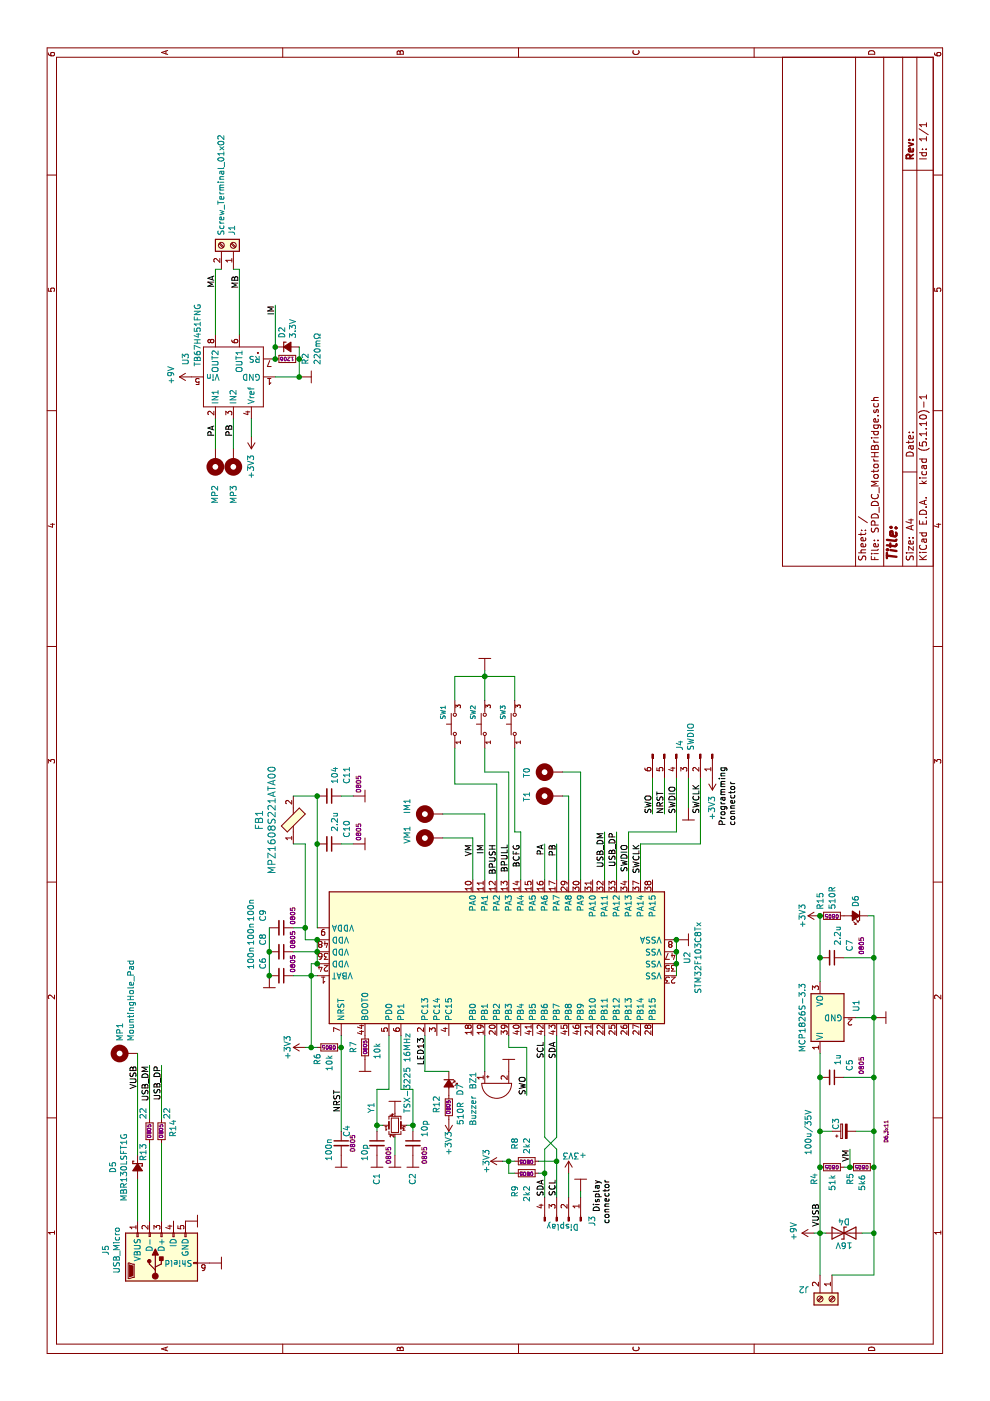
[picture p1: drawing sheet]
EESchema Schematic File Version 4
EELAYER 30 0
EELAYER END
$Descr A4 11693 8268
encoding utf-8
Sheet 1 1
Title ""
Date ""
Rev ""
Comp ""
Comment1 ""
Comment2 ""
Comment3 ""
Comment4 ""
$EndDescr
$Comp
L MCU_ST_STM32F1:STM32F103C8Tx U2
U 1 1
P 3750 4150
F 0 "U2" H 3700 2561 50  0000 C CNN
F 1 "STM32F103C8Tx" H 3700 2470 50  0000 C CNN
F 2 "Package_QFP:LQFP-48_7x7mm_P0.5mm" H 3150 2750 50  0001 R CNN
F 3 "http://www.st.com/st-web-ui/static/active/en/resource/technical/document/datasheet/CD00161566.pdf" H 3750 4150 50  0001 C CNN
	1    3750 4150
	1    0    0    -1  
$EndComp
Wire Wire Line
	4750 5650 5200 5650
Text Label 4900 5550 0    50   ~ 0
NRST
Text Label 4900 5850 0    50   ~ 0
SWCLK
Text Label 4900 5650 0    50   ~ 0
SWDIO
Wire Wire Line
	2000 4500 2000 4650
Wire Wire Line
	1900 4550 1700 4550
Wire Wire Line
	1900 4500 1900 4550
Wire Wire Line
	1700 4650 2000 4650
$Comp
L Connector:Conn_01x04_Male J3
U 1 1
P 1500 4750
F 0 "J3" H 1500 4950 50  0000 C CNN
F 1 "Display" V 1450 4700 50  0000 C CNN
F 2 "Jarin's:PinHeader_1x04_P2.54mm_Vertical" H 1500 4750 50  0001 C CNN
F 3 "~" H 1500 4750 50  0001 C CNN
	1    1500 4750
	1    0    0    1   
$EndComp
Wire Wire Line
	1900 4750 1700 4750
$Comp
L power:+3V3 #PWR022
U 1 1
P 1900 4750
F 0 "#PWR022" H 1900 4600 50  0001 C CNN
F 1 "+3V3" H 1850 4900 50  0000 C CNN
F 2 "" H 1900 4750 50  0001 C CNN
F 3 "" H 1900 4750 50  0001 C CNN
	1    1900 4750
	0    1    -1   0   
$EndComp
Wire Wire Line
	1750 4850 1700 4850
Text Label 1850 4650 2    50   ~ 0
SCL
Text Label 1850 4550 2    50   ~ 0
SDA
Connection ~ 2000 4250
Wire Wire Line
	2000 4200 2000 4250
$Comp
L power:+3V3 #PWR025
U 1 1
P 2000 4200
F 0 "#PWR025" H 2000 4050 50  0001 C CNN
F 1 "+3V3" H 2000 4340 50  0000 C CNN
F 2 "" H 2000 4200 50  0001 C CNN
F 3 "" H 2000 4200 50  0001 C CNN
	1    2000 4200
	-1   0    0    -1  
$EndComp
Wire Wire Line
	2000 4300 2000 4250
Wire Wire Line
	1900 4250 2000 4250
Wire Wire Line
	1900 4300 1900 4250
Text Notes 4800 6150 0    50   ~ 0
Programming\nconnector
Text Notes 1850 5100 2    50   ~ 0
Display\nconnector
Wire Wire Line
	6100 4050 6050 4050
Wire Wire Line
	6050 4050 6050 4300
Connection ~ 6050 4050
Wire Wire Line
	6050 4050 6050 3800
Text Label 4650 3950 2    50   ~ 0
VM
Text Label 4650 4050 2    50   ~ 0
IM
Text Label 4650 4150 2    50   ~ 0
BPUSH
Text Label 4650 4250 2    50   ~ 0
BPULL
Text Label 4650 4350 2    50   ~ 0
BCFG
Text Label 4650 4550 2    50   ~ 0
PA
Text Label 4650 4650 2    50   ~ 0
PB
Text Label 3000 4550 2    50   ~ 0
SCL
Text Label 3000 4650 2    50   ~ 0
SDA
Text Label 4650 5250 2    50   ~ 0
SWDIO
Text Label 4400 5350 0    50   ~ 0
SWCLK
Wire Wire Line
	4350 5250 4750 5250
Wire Wire Line
	4350 5350 4650 5350
$Comp
L Jarins:GND #PWR014
U 1 1
P 4950 5750
F 0 "#PWR014" H 4950 5500 50  0001 C CNN
F 1 "GND" H 4950 5600 50  0001 C CNN
F 2 "" H 4950 5750 50  0001 C CNN
F 3 "" H 4950 5750 50  0001 C CNN
	1    4950 5750
	0    1    1    0   
$EndComp
$Comp
L Device:Buzzer BZ1
U 1 1
P 2650 4150
F 0 "BZ1" H 2550 4350 50  0000 L CNN
F 1 "Buzzer" H 2750 4350 50  0000 L CNN
F 2 "Buzzer_Beeper:Buzzer_12x9.5RM7.6" V 2625 4250 50  0001 C CNN
F 3 "~" V 2625 4250 50  0001 C CNN
	1    2650 4150
	-1   0    0    -1  
$EndComp
$Comp
L Jarins:GND #PWR06
U 1 1
P 2750 4250
F 0 "#PWR06" H 2750 4000 50  0001 C CNN
F 1 "GND" H 2750 4100 50  0001 C CNN
F 2 "" H 2750 4250 50  0001 C CNN
F 3 "" H 2750 4250 50  0001 C CNN
	1    2750 4250
	0    -1   -1   0   
$EndComp
Wire Wire Line
	2750 4050 3050 4050
$Comp
L Jarins:GND #PWR011
U 1 1
P 3850 5650
F 0 "#PWR011" H 3850 5400 50  0001 C CNN
F 1 "GND" H 3850 5500 50  0001 C CNN
F 2 "" H 3850 5650 50  0001 C CNN
F 3 "" H 3850 5650 50  0001 C CNN
	1    3850 5650
	1    0    0    -1  
$EndComp
Wire Wire Line
	3550 5650 3650 5650
Connection ~ 3850 5650
Connection ~ 3650 5650
Wire Wire Line
	3650 5650 3750 5650
Connection ~ 3750 5650
Wire Wire Line
	3750 5650 3850 5650
$Comp
L Device:R_Small R7
U 1 1
P 2950 3050
F 0 "R7" V 2850 3000 50  0000 L CNN
F 1 "10k" V 3050 2950 50  0000 L CNN
F 2 "Jarin's:R_0805_2012Metric_Pad1.15x1.40mm_HandSolder" H 2950 3050 50  0001 C CNN
F 3 "~" H 2950 3050 50  0001 C CNN
F 4 "0805" V 2950 2990 31  0000 L CNB "PCB"
	1    2950 3050
	0    1    1    0   
$EndComp
$Comp
L Jarins:GND #PWR07
U 1 1
P 2850 3050
F 0 "#PWR07" H 2850 2800 50  0001 C CNN
F 1 "GND" H 2850 2900 50  0001 C CNN
F 2 "" H 2850 3050 50  0001 C CNN
F 3 "" H 2850 3050 50  0001 C CNN
	1    2850 3050
	0    1    1    0   
$EndComp
$Comp
L Device:R_Small R6
U 1 1
P 2950 2750
F 0 "R6" H 2800 2850 50  0000 L CNN
F 1 "10k" H 2750 2750 50  0000 L CNN
F 2 "Jarin's:R_0805_2012Metric_Pad1.15x1.40mm_HandSolder" H 2950 2750 50  0001 C CNN
F 3 "~" H 2950 2750 50  0001 C CNN
F 4 "0805" V 2950 2690 31  0000 L CNB "PCB"
	1    2950 2750
	1    0    0    -1  
$EndComp
$Comp
L Device:C_Small C4
U 1 1
P 2150 2850
F 0 "C4" V 2100 2900 50  0000 L CNN
F 1 "100n" V 2250 2700 50  0000 L CNN
F 2 "Jarin's:C_0805_2012Metric_Pad1.15x1.40mm_HandSolder" H 2150 2850 50  0001 C CNN
F 3 "~" H 2150 2850 50  0001 C CNN
F 4 "0805" V 2050 2850 39  0000 C CNN "PCB"
	1    2150 2850
	0    1    -1   0   
$EndComp
$Comp
L Jarins:GND #PWR05
U 1 1
P 2050 2850
F 0 "#PWR05" H 2050 2600 50  0001 C CNN
F 1 "GND" H 2050 2700 50  0001 C CNN
F 2 "" H 2050 2850 50  0001 C CNN
F 3 "" H 2050 2850 50  0001 C CNN
	1    2050 2850
	0    1    1    0   
$EndComp
Wire Wire Line
	3050 2850 2950 2850
Connection ~ 2950 2850
Wire Wire Line
	2950 2850 2250 2850
$Comp
L power:+3V3 #PWR08
U 1 1
P 2950 2550
F 0 "#PWR08" H 2950 2400 50  0001 C CNN
F 1 "+3V3" H 2950 2700 50  0000 C CNN
F 2 "" H 2950 2550 50  0001 C CNN
F 3 "" H 2950 2550 50  0001 C CNN
	1    2950 2550
	1    0    0    -1  
$EndComp
Connection ~ 3750 2650
Wire Wire Line
	3750 2650 3650 2650
Wire Wire Line
	3850 2650 3750 2650
Wire Wire Line
	3650 2600 3550 2600
Wire Wire Line
	2950 2600 2950 2550
Wire Wire Line
	2950 2650 2950 2600
Connection ~ 2950 2600
Wire Wire Line
	3650 2650 3650 2600
Connection ~ 3650 2650
$Comp
L Jarins:GND #PWR010
U 1 1
P 3550 2250
F 0 "#PWR010" H 3550 2000 50  0001 C CNN
F 1 "GND" H 3550 2100 50  0001 C CNN
F 2 "" H 3550 2250 50  0001 C CNN
F 3 "" H 3550 2250 50  0001 C CNN
	1    3550 2250
	0    1    1    0   
$EndComp
Wire Wire Line
	3550 2250 3750 2250
$Comp
L Device:C_Small C9
U 1 1
P 3950 2350
F 0 "C9" H 4000 2200 50  0000 L CNN
F 1 "100n" H 4000 2100 50  0000 L CNN
F 2 "Jarin's:C_0805_2012Metric_Pad1.15x1.40mm_HandSolder" H 3950 2350 50  0001 C CNN
F 3 "~" H 3950 2350 50  0001 C CNN
F 4 "0805" H 4050 2450 39  0000 C CNN "PCB"
	1    3950 2350
	1    0    0    1   
$EndComp
$Comp
L Device:C_Small C8
U 1 1
P 3750 2350
F 0 "C8" H 3800 2200 50  0000 L CNN
F 1 "100n" H 3800 2100 50  0000 L CNN
F 2 "Jarin's:C_0805_2012Metric_Pad1.15x1.40mm_HandSolder" H 3750 2350 50  0001 C CNN
F 3 "~" H 3750 2350 50  0001 C CNN
F 4 "0805" H 3850 2450 39  0000 C CNN "PCB"
	1    3750 2350
	1    0    0    1   
$EndComp
Connection ~ 3750 2250
Wire Wire Line
	3750 2250 3950 2250
$Comp
L Device:C_Small C6
U 1 1
P 3550 2350
F 0 "C6" H 3600 2200 50  0000 L CNN
F 1 "100n" H 3600 2100 50  0000 L CNN
F 2 "Jarin's:C_0805_2012Metric_Pad1.15x1.40mm_HandSolder" H 3550 2350 50  0001 C CNN
F 3 "~" H 3550 2350 50  0001 C CNN
F 4 "0805" H 3650 2450 39  0000 C CNN "PCB"
	1    3550 2350
	1    0    0    1   
$EndComp
Connection ~ 3550 2250
Wire Wire Line
	3750 2450 3750 2650
Wire Wire Line
	3550 2450 3550 2600
Connection ~ 3550 2600
Wire Wire Line
	3550 2600 2950 2600
$Comp
L Device:C_Small C1
U 1 1
P 2150 3150
F 0 "C1" V 2150 2800 50  0000 L CNN
F 1 "10p" V 2250 3000 50  0000 L CNN
F 2 "Jarin's:C_0805_2012Metric_Pad1.15x1.40mm_HandSolder" H 2150 3150 50  0001 C CNN
F 3 "~" H 2150 3150 50  0001 C CNN
F 4 "0805" V 2050 3050 39  0000 C CNN "PCB"
	1    2150 3150
	0    1    -1   0   
$EndComp
$Comp
L Device:C_Small C2
U 1 1
P 2150 3450
F 0 "C2" V 2150 3100 50  0000 L CNN
F 1 "10p" V 2050 3500 50  0000 L CNN
F 2 "Jarin's:C_0805_2012Metric_Pad1.15x1.40mm_HandSolder" H 2150 3450 50  0001 C CNN
F 3 "~" H 2150 3450 50  0001 C CNN
F 4 "0805" V 2050 3350 39  0000 C CNN "PCB"
	1    2150 3450
	0    1    -1   0   
$EndComp
$Comp
L Jarins:GND #PWR03
U 1 1
P 2050 3150
F 0 "#PWR03" H 2050 2900 50  0001 C CNN
F 1 "GND" H 2050 3000 50  0001 C CNN
F 2 "" H 2050 3150 50  0001 C CNN
F 3 "" H 2050 3150 50  0001 C CNN
	1    2050 3150
	0    1    1    0   
$EndComp
$Comp
L Jarins:GND #PWR04
U 1 1
P 2050 3450
F 0 "#PWR04" H 2050 3200 50  0001 C CNN
F 1 "GND" H 2050 3300 50  0001 C CNN
F 2 "" H 2050 3450 50  0001 C CNN
F 3 "" H 2050 3450 50  0001 C CNN
	1    2050 3450
	0    1    1    0   
$EndComp
Wire Wire Line
	2250 3150 2300 3150
Wire Wire Line
	2300 3200 2300 3150
Connection ~ 2300 3150
Wire Wire Line
	2300 3400 2300 3450
Wire Wire Line
	2300 3450 2250 3450
Connection ~ 2300 3450
$Comp
L Device:R_Small R8
U 1 1
P 2000 4400
F 0 "R8" H 1800 4500 50  0000 L CNN
F 1 "2k2" H 1800 4400 50  0000 L CNN
F 2 "Jarin's:R_0805_2012Metric_Pad1.15x1.40mm_HandSolder" H 2000 4400 50  0001 C CNN
F 3 "~" H 2000 4400 50  0001 C CNN
F 4 "0805" V 2000 4340 31  0000 L CNB "PCB"
	1    2000 4400
	-1   0    0    -1  
$EndComp
$Comp
L Device:R_Small R9
U 1 1
P 1900 4400
F 0 "R9" H 2000 4500 50  0000 L CNN
F 1 "2k2" H 2000 4400 50  0000 L CNN
F 2 "Jarin's:R_0805_2012Metric_Pad1.15x1.40mm_HandSolder" H 1900 4400 50  0001 C CNN
F 3 "~" H 1900 4400 50  0001 C CNN
F 4 "0805" V 1900 4340 31  0000 L CNB "PCB"
	1    1900 4400
	-1   0    0    -1  
$EndComp
$Comp
L Jarins:GND #PWR017
U 1 1
P 1750 4850
F 0 "#PWR017" H 1750 4600 50  0001 C CNN
F 1 "GND" H 1750 4700 50  0001 C CNN
F 2 "" H 1750 4850 50  0001 C CNN
F 3 "" H 1750 4850 50  0001 C CNN
	1    1750 4850
	0    -1   1    0   
$EndComp
Wire Wire Line
	1900 4550 2100 4550
Connection ~ 1900 4550
Wire Wire Line
	2100 4550 2200 4650
Wire Wire Line
	2200 4550 2100 4650
Wire Wire Line
	2100 4650 2000 4650
Connection ~ 2000 4650
Wire Wire Line
	4350 4350 4750 4350
Wire Wire Line
	4750 4350 4750 4300
Wire Wire Line
	5250 4250 5250 4050
Wire Wire Line
	5150 3800 5150 4150
Wire Wire Line
	4350 4250 5250 4250
$Comp
L Jarins:GND #PWR018
U 1 1
P 6100 4050
F 0 "#PWR018" H 6100 3800 50  0001 C CNN
F 1 "GND" H 6100 3900 50  0001 C CNN
F 2 "" H 6100 4050 50  0001 C CNN
F 3 "" H 6100 4050 50  0001 C CNN
	1    6100 4050
	0    -1   -1   0   
$EndComp
$Comp
L dk_Ferrite-Beads-and-Chips:MPZ1608S221ATA00 FB1
U 1 1
P 4850 2450
F 0 "FB1" H 4850 2737 60  0000 C CNN
F 1 "MPZ1608S221ATA00" H 4850 2631 60  0000 C CNN
F 2 "Jarin's:R_0805_2012Metric_Pad1.15x1.40mm_HandSolder" H 5050 2650 60  0001 L CNN
F 3 "https://product.tdk.com/info/en/catalog/datasheets/beads_commercial_power_mpz1608_en.pdf" H 5050 2750 60  0001 L CNN
F 4 "445-1565-1-ND" H 5050 2850 60  0001 L CNN "Digi-Key_PN"
F 5 "MPZ1608S221ATA00" H 5050 2950 60  0001 L CNN "MPN"
F 6 "Filters" H 5050 3050 60  0001 L CNN "Category"
F 7 "Ferrite Beads and Chips" H 5050 3150 60  0001 L CNN "Family"
F 8 "https://product.tdk.com/info/en/catalog/datasheets/beads_commercial_power_mpz1608_en.pdf" H 5050 3250 60  0001 L CNN "DK_Datasheet_Link"
F 9 "/product-detail/en/tdk-corporation/MPZ1608S221ATA00/445-1565-1-ND/571895" H 5050 3350 60  0001 L CNN "DK_Detail_Page"
F 10 "FERRITE BEAD 220 OHM 0603 1LN" H 5050 3450 60  0001 L CNN "Description"
F 11 "TDK Corporation" H 5050 3550 60  0001 L CNN "Manufacturer"
F 12 "Active" H 5050 3650 60  0001 L CNN "Status"
	1    4850 2450
	1    0    0    -1  
$EndComp
$Comp
L Device:C_Small C10
U 1 1
P 4650 2750
F 0 "C10" H 4700 2900 50  0000 L CNN
F 1 "2.2u" H 4750 2800 50  0000 L CNN
F 2 "Jarin's:C_0805_2012Metric_Pad1.15x1.40mm_HandSolder" H 4650 2750 50  0001 C CNN
F 3 "~" H 4650 2750 50  0001 C CNN
F 4 "0805" H 4750 3000 39  0000 C CNN "PCB"
	1    4650 2750
	1    0    0    1   
$EndComp
$Comp
L Device:C_Small C11
U 1 1
P 5050 2750
F 0 "C11" H 5150 2900 50  0000 L CNN
F 1 "104" H 5150 2800 50  0000 L CNN
F 2 "Jarin's:C_0805_2012Metric_Pad1.15x1.40mm_HandSolder" H 5050 2750 50  0001 C CNN
F 3 "~" H 5050 2750 50  0001 C CNN
F 4 "0805" H 5150 3000 39  0000 C CNN "PCB"
	1    5050 2750
	1    0    0    1   
$EndComp
$Comp
L Jarins:GND #PWR013
U 1 1
P 4650 2950
F 0 "#PWR013" H 4650 2700 50  0001 C CNN
F 1 "GND" H 4650 2800 50  0001 C CNN
F 2 "" H 4650 2950 50  0001 C CNN
F 3 "" H 4650 2950 50  0001 C CNN
	1    4650 2950
	1    0    0    -1  
$EndComp
Wire Wire Line
	4650 2850 4650 2950
Wire Wire Line
	4650 2650 5050 2650
$Comp
L Jarins:GND #PWR015
U 1 1
P 5050 2950
F 0 "#PWR015" H 5050 2700 50  0001 C CNN
F 1 "GND" H 5050 2800 50  0001 C CNN
F 2 "" H 5050 2950 50  0001 C CNN
F 3 "" H 5050 2950 50  0001 C CNN
	1    5050 2950
	1    0    0    -1  
$EndComp
Wire Wire Line
	3850 2650 3850 2550
Wire Wire Line
	3850 2550 3950 2550
Wire Wire Line
	3950 2550 3950 2450
Connection ~ 3850 2650
Wire Wire Line
	3950 2650 4650 2650
Connection ~ 4650 2650
Wire Wire Line
	5050 2450 5050 2650
Connection ~ 5050 2650
Wire Wire Line
	3950 2550 4650 2550
Wire Wire Line
	4650 2550 4650 2450
Connection ~ 3950 2550
Wire Wire Line
	5050 2850 5050 2950
$Comp
L Regulator_Linear:MCP1826S U1
U 1 1
P 3200 6850
F 0 "U1" H 3300 6550 50  0000 C CNN
F 1 "MCP1826S-3.3" H 3200 7000 50  0000 C CNN
F 2 "Package_TO_SOT_SMD:SOT-223-3_TabPin2" H 3200 6850 50  0001 C CNN
F 3 "http://www.ti.com/lit/ds/symlink/lm1117.pdf" H 3200 6850 50  0001 C CNN
	1    3200 6850
	1    0    0    -1  
$EndComp
$Comp
L Device:C_Small C5
U 1 1
P 2700 6950
F 0 "C5" H 2750 7100 50  0000 L CNN
F 1 "1u" H 2800 7000 50  0000 L CNN
F 2 "Jarin's:C_0805_2012Metric_Pad1.15x1.40mm_HandSolder" H 2700 6950 50  0001 C CNN
F 3 "~" H 2700 6950 50  0001 C CNN
F 4 "0805" H 2800 7200 39  0000 C CNN "PCB"
	1    2700 6950
	1    0    0    1   
$EndComp
$Comp
L Device:C_Small C7
U 1 1
P 3700 6950
F 0 "C7" H 3750 7100 50  0000 L CNN
F 1 "2.2u" H 3800 7000 50  0000 L CNN
F 2 "Jarin's:C_0805_2012Metric_Pad1.15x1.40mm_HandSolder" H 3700 6950 50  0001 C CNN
F 3 "~" H 3700 6950 50  0001 C CNN
F 4 "0805" H 3800 7200 39  0000 C CNN "PCB"
	1    3700 6950
	1    0    0    1   
$EndComp
Wire Wire Line
	2700 6850 2900 6850
Wire Wire Line
	3500 6850 3700 6850
$Comp
L Jarins:GND #PWR09
U 1 1
P 3200 7300
F 0 "#PWR09" H 3200 7050 50  0001 C CNN
F 1 "GND" H 3200 7150 50  0001 C CNN
F 2 "" H 3200 7300 50  0001 C CNN
F 3 "" H 3200 7300 50  0001 C CNN
	1    3200 7300
	1    0    0    -1  
$EndComp
Wire Wire Line
	2700 7300 3200 7300
Wire Wire Line
	3700 7300 3700 7050
Connection ~ 3200 7300
Wire Wire Line
	3200 7300 3700 7300
Wire Wire Line
	3200 7150 3200 7300
Wire Wire Line
	2700 7050 2700 7300
Wire Wire Line
	3700 6850 4050 6850
Connection ~ 3700 6850
$Comp
L power:+3V3 #PWR012
U 1 1
P 4050 6850
F 0 "#PWR012" H 4050 6700 50  0001 C CNN
F 1 "+3V3" H 4050 7000 50  0000 C CNN
F 2 "" H 4050 6850 50  0001 C CNN
F 3 "" H 4050 6850 50  0001 C CNN
	1    4050 6850
	1    0    0    -1  
$EndComp
$Comp
L Device:CP_Small C3
U 1 1
P 2250 7050
F 0 "C3" H 2260 7120 50  0000 L CNN
F 1 "100u/35V" H 2050 7350 50  0000 L CNN
F 2 "Jarin's:CP_Radial_D6.3mm_P2.50mm" H 2250 7050 50  0001 C CNN
F 3 "~" H 2250 7050 50  0001 C CNN
F 4 "D6.3x11" H 2250 6700 31  0000 C CNN "PCB"
	1    2250 7050
	1    0    0    -1  
$EndComp
$Comp
L Device:R_Small R4
U 1 1
P 1950 6950
F 0 "R4" H 1800 7100 50  0000 L CNN
F 1 "51k" H 1750 6950 50  0000 L CNN
F 2 "Jarin's:R_0805_2012Metric_Pad1.15x1.40mm_HandSolder" H 1950 6950 50  0001 C CNN
F 3 "~" H 1950 6950 50  0001 C CNN
F 4 "0805" V 1950 6890 31  0000 L CNB "PCB"
	1    1950 6950
	1    0    0    -1  
$EndComp
$Comp
L Device:R_Small R5
U 1 1
P 1950 7200
F 0 "R5" H 1800 7300 50  0000 L CNN
F 1 "5k6" H 1750 7200 50  0000 L CNN
F 2 "Jarin's:R_0805_2012Metric_Pad1.15x1.40mm_HandSolder" H 1950 7200 50  0001 C CNN
F 3 "~" H 1950 7200 50  0001 C CNN
F 4 "0805" V 1950 7140 31  0000 L CNB "PCB"
	1    1950 7200
	1    0    0    -1  
$EndComp
Wire Wire Line
	1950 7050 1950 7100
Connection ~ 2700 7300
Connection ~ 2700 6850
Connection ~ 1950 7100
Wire Wire Line
	4350 4550 4650 4550
Wire Wire Line
	4650 4650 4350 4650
Text Label 2100 7100 2    50   ~ 0
VM
Wire Wire Line
	2250 6950 2250 6850
Connection ~ 2250 6850
Wire Wire Line
	2250 6850 2700 6850
Wire Wire Line
	2250 7150 2250 7300
Connection ~ 2250 7300
Wire Wire Line
	2250 7300 2700 7300
Wire Wire Line
	1950 7300 2250 7300
Wire Wire Line
	1950 6850 2250 6850
Wire Wire Line
	1950 7100 2100 7100
$Comp
L Device:D_TVS D4
U 1 1
P 1400 7050
F 0 "D4" H 1400 7150 50  0000 C CNN
F 1 "16V" H 1400 6950 50  0000 C CNN
F 2 "Jarin's:D_SOD-323_HandSoldering" H 1400 7050 50  0001 C CNN
F 3 "~" H 1400 7050 50  0001 C CNN
	1    1400 7050
	0    1    1    0   
$EndComp
$Comp
L power:+9V #PWR02
U 1 1
P 1400 6800
F 0 "#PWR02" H 1400 6650 50  0001 C CNN
F 1 "+9V" H 1415 6973 50  0000 C CNN
F 2 "" H 1400 6800 50  0001 C CNN
F 3 "" H 1400 6800 50  0001 C CNN
	1    1400 6800
	1    0    0    -1  
$EndComp
Wire Wire Line
	1400 6800 1400 6850
Wire Wire Line
	1400 6850 1950 6850
Connection ~ 1400 6850
Wire Wire Line
	1400 6850 1400 6900
Connection ~ 1950 6850
Wire Wire Line
	1400 7200 1400 7300
Wire Wire Line
	1400 7300 1950 7300
Connection ~ 1950 7300
Wire Wire Line
	4350 4150 5150 4150
$Comp
L Jarins:Tact-Swich-4.2x3.2x2.5-White SW1
U 1 1
P 5650 3800
F 0 "SW1" H 5750 3900 39  0000 C CNN
F 1 "TactSwichWhite" H 6100 3850 39  0001 C CNN
F 2 "Jarin's:KEY-SMD-4.2X3.2X2.5-White" H 5650 3600 39  0001 C CNN
F 3 "https://eu.mouser.com/datasheet/2/60/kmr2-1382834.pdf" H 5650 3800 39  0001 C CNN
	1    5650 3800
	1    0    0    -1  
$EndComp
$Comp
L Jarins:Tact-Swich-4.2x3.2x2.5-White SW2
U 1 1
P 5650 4050
F 0 "SW2" H 5750 4150 39  0000 C CNN
F 1 "TactSwichWhite" H 5750 4150 39  0001 C CNN
F 2 "Jarin's:KEY-SMD-4.2X3.2X2.5-White" H 5650 3850 39  0001 C CNN
F 3 "https://eu.mouser.com/datasheet/2/60/kmr2-1382834.pdf" H 5650 4050 39  0001 C CNN
	1    5650 4050
	1    0    0    -1  
$EndComp
$Comp
L Jarins:Tact-Swich-4.2x3.2x2.5-White SW3
U 1 1
P 5650 4300
F 0 "SW3" H 5750 4400 39  0000 C CNN
F 1 "TactSwichWhite" H 5650 4436 39  0001 C CNN
F 2 "Jarin's:KEY-SMD-4.2X3.2X2.5-White" H 5650 4100 39  0001 C CNN
F 3 "https://eu.mouser.com/datasheet/2/60/kmr2-1382834.pdf" H 5650 4300 39  0001 C CNN
	1    5650 4300
	1    0    0    -1  
$EndComp
Wire Wire Line
	5150 3800 5450 3800
Wire Wire Line
	5250 4050 5450 4050
Wire Wire Line
	4750 4300 5450 4300
Wire Wire Line
	5850 3800 6050 3800
Wire Wire Line
	5850 4050 6050 4050
Wire Wire Line
	5850 4300 6050 4300
$Comp
L Connector:Screw_Terminal_01x02 J2
U 1 1
P 850 6950
F 0 "J2" V 768 6762 50  0000 R CNN
F 1 "Screw_Terminal_01x02" V 723 6762 50  0001 R CNN
F 2 "Jarin's:TerminalBlock_1x02_P3.50mm_Horizontal" H 850 6950 50  0001 C CNN
F 3 "~" H 850 6950 50  0001 C CNN
	1    850  6950
	-1   0    0    1   
$EndComp
Wire Wire Line
	1050 6850 1400 6850
Wire Wire Line
	1050 6950 1050 7300
Wire Wire Line
	1050 7300 1400 7300
Connection ~ 1400 7300
$Comp
L Device:Crystal_GND24_Small Y1
U 1 1
P 2300 3300
F 0 "Y1" V 2100 3400 50  0000 L CNN
F 1 "TSX-3225 16MHz" V 2400 3400 50  0000 L CNN
F 2 "Jarin's:Crystal_SMD_TSX3225-4Pin_3.2x2.5mm_HandSoldering" H 2300 3300 50  0001 C CNN
F 3 "~" H 2300 3300 50  0001 C CNN
	1    2300 3300
	0    1    1    0   
$EndComp
$Comp
L Jarins:GND #PWR0102
U 1 1
P 2050 3300
F 0 "#PWR0102" H 2050 3050 50  0001 C CNN
F 1 "GND" H 2050 3150 50  0001 C CNN
F 2 "" H 2050 3300 50  0001 C CNN
F 3 "" H 2050 3300 50  0001 C CNN
	1    2050 3300
	0    1    1    0   
$EndComp
Wire Wire Line
	2200 3300 2050 3300
$Comp
L Jarins:GND #PWR0103
U 1 1
P 2400 3300
F 0 "#PWR0103" H 2400 3050 50  0001 C CNN
F 1 "GND" H 2400 3150 50  0001 C CNN
F 2 "" H 2400 3300 50  0001 C CNN
F 3 "" H 2400 3300 50  0001 C CNN
	1    2400 3300
	0    -1   -1   0   
$EndComp
Wire Wire Line
	3050 3250 2600 3250
Wire Wire Line
	2600 3250 2600 3150
Wire Wire Line
	2300 3150 2600 3150
Wire Wire Line
	2600 3450 2600 3350
Wire Wire Line
	2600 3350 3050 3350
Wire Wire Line
	2300 3450 2600 3450
Wire Wire Line
	2200 4650 3050 4650
Wire Wire Line
	2200 4550 3050 4550
Text Label 2600 2850 2    50   ~ 0
NRST
$Comp
L Connector:Conn_01x06_Male J4
U 1 1
P 5400 5750
F 0 "J4" H 5372 5682 50  0000 R CNN
F 1 "SWDIO" H 5372 5773 50  0000 R CNN
F 2 "Jarin's:PinHeader_1x06_P2.54mm_Vertical" H 5400 5750 50  0001 C CNN
F 3 "~" H 5400 5750 50  0001 C CNN
	1    5400 5750
	-1   0    0    1   
$EndComp
Wire Wire Line
	5200 5550 4900 5550
$Comp
L power:+3V3 #PWR0104
U 1 1
P 5200 5950
F 0 "#PWR0104" H 5200 5800 50  0001 C CNN
F 1 "+3V3" V 5200 6200 50  0000 C CNN
F 2 "" H 5200 5950 50  0001 C CNN
F 3 "" H 5200 5950 50  0001 C CNN
	1    5200 5950
	0    -1   -1   0   
$EndComp
Wire Wire Line
	4750 5250 4750 5650
Wire Wire Line
	4650 5850 5200 5850
Wire Wire Line
	4650 5350 4650 5850
$Comp
L Jarins:USB_B_Micro_10118193-0001LF J5
U 1 1
P 1200 1350
F 0 "J5" H 1257 1817 50  0000 C CNN
F 1 "USB_Micro" H 1257 1726 50  0000 C CNN
F 2 "Jarin's:USB_Micro-B_Amphenol_10118193-0001LF_Horizontal" H 850 800 50  0001 C CNN
F 3 "http://www.amphenol-icc.com/media/wysiwyg/files/drawing/10118193.pdf" H 1350 1300 50  0001 C CNN
	1    1200 1350
	1    0    0    -1  
$EndComp
$Comp
L Device:R_Small R13
U 1 1
P 2250 1250
F 0 "R13" V 2300 1000 50  0000 L CNN
F 1 "22" V 2300 1350 50  0000 L CNN
F 2 "Jarin's:R_0805_2012Metric_Pad1.15x1.40mm_HandSolder" H 2250 1250 50  0001 C CNN
F 3 "~" H 2250 1250 50  0001 C CNN
F 4 "0805" V 2250 1190 31  0000 L CNB "PCB"
	1    2250 1250
	0    1    -1   0   
$EndComp
$Comp
L Device:R_Small R14
U 1 1
P 2250 1350
F 0 "R14" V 2150 1300 50  0000 L CNN
F 1 "22" V 2200 1450 50  0000 L CNN
F 2 "Jarin's:R_0805_2012Metric_Pad1.15x1.40mm_HandSolder" H 2250 1350 50  0001 C CNN
F 3 "~" H 2250 1350 50  0001 C CNN
F 4 "0805" V 2250 1290 31  0000 L CNB "PCB"
	1    2250 1350
	0    1    -1   0   
$EndComp
Wire Wire Line
	2350 1250 2800 1250
Text Label 2800 1350 2    50   ~ 0
USB_DP
Text Label 2800 1250 2    50   ~ 0
USB_DM
Wire Wire Line
	2350 1350 2800 1350
$Comp
L Jarins:GND #PWR0105
U 1 1
P 1150 1750
F 0 "#PWR0105" H 1150 1500 50  0001 C CNN
F 1 "GND" H 1150 1600 50  0001 C CNN
F 2 "" H 1150 1750 50  0001 C CNN
F 3 "" H 1150 1750 50  0001 C CNN
	1    1150 1750
	1    0    0    -1  
$EndComp
$Comp
L Jarins:GND #PWR0106
U 1 1
P 1500 1550
F 0 "#PWR0106" H 1500 1300 50  0001 C CNN
F 1 "GND" H 1500 1400 50  0001 C CNN
F 2 "" H 1500 1550 50  0001 C CNN
F 3 "" H 1500 1550 50  0001 C CNN
	1    1500 1550
	1    0    0    -1  
$EndComp
Wire Wire Line
	1500 1250 2150 1250
Wire Wire Line
	2150 1350 1500 1350
Wire Wire Line
	4350 5050 4750 5050
Wire Wire Line
	4350 5150 4750 5150
Text Label 4750 5050 2    50   ~ 0
USB_DM
Text Label 4750 5150 2    50   ~ 0
USB_DP
$Comp
L Device:D_Schottky_Small_ALT D5
U 1 1
P 1950 1150
F 0 "D5" H 1950 1357 50  0000 C CNN
F 1 "MBR130LSFT1G" H 1950 1266 50  0000 C CNN
F 2 "Jarin's:D_SOD-123" V 1950 1150 50  0001 C CNN
F 3 "~" V 1950 1150 50  0001 C CNN
	1    1950 1150
	-1   0    0    -1  
$EndComp
Wire Wire Line
	1850 1150 1500 1150
Wire Wire Line
	2050 1150 2900 1150
$Comp
L Mechanical:MountingHole_Pad MP1
U 1 1
P 2900 1050
F 0 "MP1" H 3000 1099 50  0000 L CNN
F 1 "MountingHole_Pad" H 3000 1008 50  0000 L CNN
F 2 "Jarin's:Hole_Pad" H 2900 1050 50  0001 C CNN
F 3 "~" H 2900 1050 50  0001 C CNN
	1    2900 1050
	1    0    0    -1  
$EndComp
Wire Wire Line
	4950 5750 5200 5750
Text Label 2800 1150 2    50   ~ 0
VUSB
Text Label 1650 6850 2    50   ~ 0
VUSB
$Comp
L Mechanical:MountingHole_Pad VM1
U 1 1
P 4700 3600
F 0 "VM1" H 4650 3800 50  0000 L CNN
F 1 "MountingHole_Pad" H 4800 3558 50  0001 L CNN
F 2 "Jarin's:Hole_Pad" H 4700 3600 50  0001 C CNN
F 3 "~" H 4700 3600 50  0001 C CNN
	1    4700 3600
	1    0    0    -1  
$EndComp
$Comp
L Mechanical:MountingHole_Pad IM1
U 1 1
P 4900 3600
F 0 "IM1" H 4900 3800 50  0000 L CNN
F 1 "MountingHole_Pad" H 5000 3558 50  0001 L CNN
F 2 "Jarin's:Hole_Pad" H 4900 3600 50  0001 C CNN
F 3 "~" H 4900 3600 50  0001 C CNN
	1    4900 3600
	1    0    0    -1  
$EndComp
Wire Wire Line
	4700 3950 4700 3700
Wire Wire Line
	4350 3950 4700 3950
Wire Wire Line
	4900 4050 4900 3700
Wire Wire Line
	4350 4050 4900 4050
$Comp
L Mechanical:MountingHole_Pad T1
U 1 1
P 5050 4600
F 0 "T1" H 5000 4800 50  0000 L CNN
F 1 "MountingHole_Pad" H 5150 4558 50  0001 L CNN
F 2 "Jarin's:Hole_Pad" H 5050 4600 50  0001 C CNN
F 3 "~" H 5050 4600 50  0001 C CNN
	1    5050 4600
	1    0    0    -1  
$EndComp
$Comp
L Mechanical:MountingHole_Pad T0
U 1 1
P 5250 4600
F 0 "T0" H 5200 4800 50  0000 L CNN
F 1 "MountingHole_Pad" H 5350 4558 50  0001 L CNN
F 2 "Jarin's:Hole_Pad" H 5250 4600 50  0001 C CNN
F 3 "~" H 5250 4600 50  0001 C CNN
	1    5250 4600
	1    0    0    -1  
$EndComp
Wire Wire Line
	4350 4750 5050 4750
Wire Wire Line
	5050 4750 5050 4700
Wire Wire Line
	4350 4850 5250 4850
Wire Wire Line
	5250 4850 5250 4700
$Comp
L Device:R_Small R15
U 1 1
P 4050 6950
F 0 "R15" H 3850 7050 50  0000 L CNN
F 1 "510R" H 3800 6950 50  0000 L CNN
F 2 "Jarin's:R_0805_2012Metric_Pad1.15x1.40mm_HandSolder" H 4050 6950 50  0001 C CNN
F 3 "~" H 4050 6950 50  0001 C CNN
F 4 "0805" V 4050 6890 31  0000 L CNB "PCB"
	1    4050 6950
	-1   0    0    -1  
$EndComp
Connection ~ 4050 6850
$Comp
L Device:LED_Small_ALT D6
U 1 1
P 4050 7150
F 0 "D6" V 4050 7080 50  0000 R CNN
F 1 "LED_Small_ALT" V 4005 7080 50  0001 R CNN
F 2 "Jarin's:SMD_Dioda_0805" V 4050 7150 50  0001 C CNN
F 3 "~" V 4050 7150 50  0001 C CNN
	1    4050 7150
	0    -1   -1   0   
$EndComp
Wire Wire Line
	4050 7250 4050 7300
Wire Wire Line
	4050 7300 3700 7300
Connection ~ 3700 7300
$Comp
L Device:LED_Small_ALT D7
U 1 1
P 2650 3750
F 0 "D7" H 2650 3848 50  0000 L CNN
F 1 "LED_Small_ALT" V 2605 3680 50  0001 R CNN
F 2 "Jarin's:SMD_Dioda_0805" V 2650 3750 50  0001 C CNN
F 3 "~" V 2650 3750 50  0001 C CNN
	1    2650 3750
	-1   0    0    1   
$EndComp
$Comp
L Device:R_Small R12
U 1 1
P 2450 3750
F 0 "R12" V 2550 3700 50  0000 L CNN
F 1 "510R" V 2350 3600 50  0000 L CNN
F 2 "Jarin's:R_0805_2012Metric_Pad1.15x1.40mm_HandSolder" H 2450 3750 50  0001 C CNN
F 3 "~" H 2450 3750 50  0001 C CNN
F 4 "0805" V 2450 3690 31  0000 L CNB "PCB"
	1    2450 3750
	0    1    -1   0   
$EndComp
$Comp
L power:+3V3 #PWR0107
U 1 1
P 2350 3750
F 0 "#PWR0107" H 2350 3600 50  0001 C CNN
F 1 "+3V3" V 2350 3950 50  0000 C CNN
F 2 "" H 2350 3750 50  0001 C CNN
F 3 "" H 2350 3750 50  0001 C CNN
	1    2350 3750
	0    -1   -1   0   
$EndComp
Text Label 2800 3550 0    50   ~ 0
LED13
Wire Wire Line
	2750 3750 2750 3550
Wire Wire Line
	2750 3550 3050 3550
Text Label 4900 5450 0    50   ~ 0
SWO
Wire Wire Line
	4900 5450 5200 5450
Wire Wire Line
	3050 4250 2950 4250
Wire Wire Line
	2950 4250 2950 4400
Wire Wire Line
	2950 4400 2550 4400
Text Label 2550 4400 0    50   ~ 0
SWO
Wire Wire Line
	7950 1950 8200 1950
Wire Wire Line
	7950 1800 8200 1800
Connection ~ 8700 2300
Wire Wire Line
	8700 2300 8800 2300
Connection ~ 8550 2500
Wire Wire Line
	8700 2500 8800 2500
Connection ~ 8700 2500
Wire Wire Line
	8550 2500 8700 2500
Wire Wire Line
	8550 2300 8550 2500
$Comp
L Jarins:TB67H451FNG U3
U 1 1
P 8550 1950
F 0 "U3" H 8700 2350 50  0000 C CNN
F 1 "TB67H451FNG" H 8900 2250 50  0000 C CNN
F 2 "Jarin's:HSOP-8-1EP_3.9x4.9mm_P1.27mm_EP2.41x3.1mm_ThermalVias" H 8550 1950 50  0001 C CNN
F 3 "" H 8550 1950 50  0001 C CNN
	1    8550 1950
	1    0    0    -1  
$EndComp
$Comp
L Mechanical:MountingHole_Pad MP3
U 1 1
P 7850 1950
F 0 "MP3" V 7850 2150 50  0000 L CNN
F 1 "MountingHole_Pad" H 7950 1908 50  0001 L CNN
F 2 "Jarin's:Hole_Pad" H 7850 1950 50  0001 C CNN
F 3 "~" H 7850 1950 50  0001 C CNN
	1    7850 1950
	0    -1   1    0   
$EndComp
$Comp
L Mechanical:MountingHole_Pad MP2
U 1 1
P 7850 1800
F 0 "MP2" V 7850 2000 50  0000 L CNN
F 1 "MountingHole_Pad" H 7950 1758 50  0001 L CNN
F 2 "Jarin's:Hole_Pad" H 7850 1800 50  0001 C CNN
F 3 "~" H 7850 1800 50  0001 C CNN
	1    7850 1800
	0    -1   -1   0   
$EndComp
$Comp
L Jarins:GND #PWR0101
U 1 1
P 8550 2500
F 0 "#PWR0101" H 8550 2250 50  0001 C CNN
F 1 "GND" H 8550 2350 50  0001 C CNN
F 2 "" H 8550 2500 50  0001 C CNN
F 3 "" H 8550 2500 50  0001 C CNN
	1    8550 2500
	1    0    0    -1  
$EndComp
Text Label 8050 1950 0    50   ~ 0
PB
Text Label 8050 1800 0    50   ~ 0
PA
$Comp
L power:+9V #PWR019
U 1 1
P 8550 1600
F 0 "#PWR019" H 8550 1450 50  0001 C CNN
F 1 "+9V" H 8565 1773 50  0000 C CNN
F 2 "" H 8550 1600 50  0001 C CNN
F 3 "" H 8550 1600 50  0001 C CNN
	1    8550 1600
	1    0    0    -1  
$EndComp
$Comp
L Device:D_Zener_Small_ALT D2
U 1 1
P 8800 2400
F 0 "D2" V 8754 2470 50  0000 L CNN
F 1 "3.3V" V 8845 2470 50  0000 L CNN
F 2 "Jarin's:D_SOD-323_HandSoldering" V 8800 2400 50  0001 C CNN
F 3 "~" V 8800 2400 50  0001 C CNN
	1    8800 2400
	0    1    1    0   
$EndComp
$Comp
L Device:R_Small R2
U 1 1
P 8700 2400
F 0 "R2" H 8650 2250 50  0000 L CNN
F 1 "220mΩ" H 8650 2150 50  0000 L CNN
F 2 "Jarin's:R_1206_3216Metric_Pad1.30x1.75mm_HandSolder" H 8700 2400 50  0001 C CNN
F 3 "~" H 8700 2400 50  0001 C CNN
F 4 "1206" V 8700 2340 31  0000 L CNB "PCB"
	1    8700 2400
	1    0    0    -1  
$EndComp
$Comp
L Connector:Screw_Terminal_01x02 J1
U 1 1
P 9650 1950
F 0 "J1" H 9730 1942 50  0000 L CNN
F 1 "Screw_Terminal_01x02" H 9730 1851 50  0000 L CNN
F 2 "Jarin's:TerminalBlock_1x02_P3.50mm_Horizontal" H 9650 1950 50  0001 C CNN
F 3 "~" H 9650 1950 50  0001 C CNN
	1    9650 1950
	1    0    0    1   
$EndComp
Wire Wire Line
	8900 1800 9450 1800
Wire Wire Line
	9450 1800 9450 1850
Wire Wire Line
	8900 2000 9450 2000
Wire Wire Line
	9450 2000 9450 1950
Text Label 9400 1800 2    50   ~ 0
MA
Text Label 9400 2000 2    50   ~ 0
MB
Text Label 9150 2300 2    50   ~ 0
IM
Wire Wire Line
	8800 2300 9150 2300
Connection ~ 8800 2300
Wire Wire Line
	3550 2650 3550 2600
Wire Wire Line
	8050 2100 8200 2100
$Comp
L power:+3V3 #PWR0108
U 1 1
P 8050 2100
F 0 "#PWR0108" H 8050 1950 50  0001 C CNN
F 1 "+3V3" V 8050 2350 50  0000 C CNN
F 2 "" H 8050 2100 50  0001 C CNN
F 3 "" H 8050 2100 50  0001 C CNN
	1    8050 2100
	0    -1   -1   0   
$EndComp
$EndSCHEMATC
